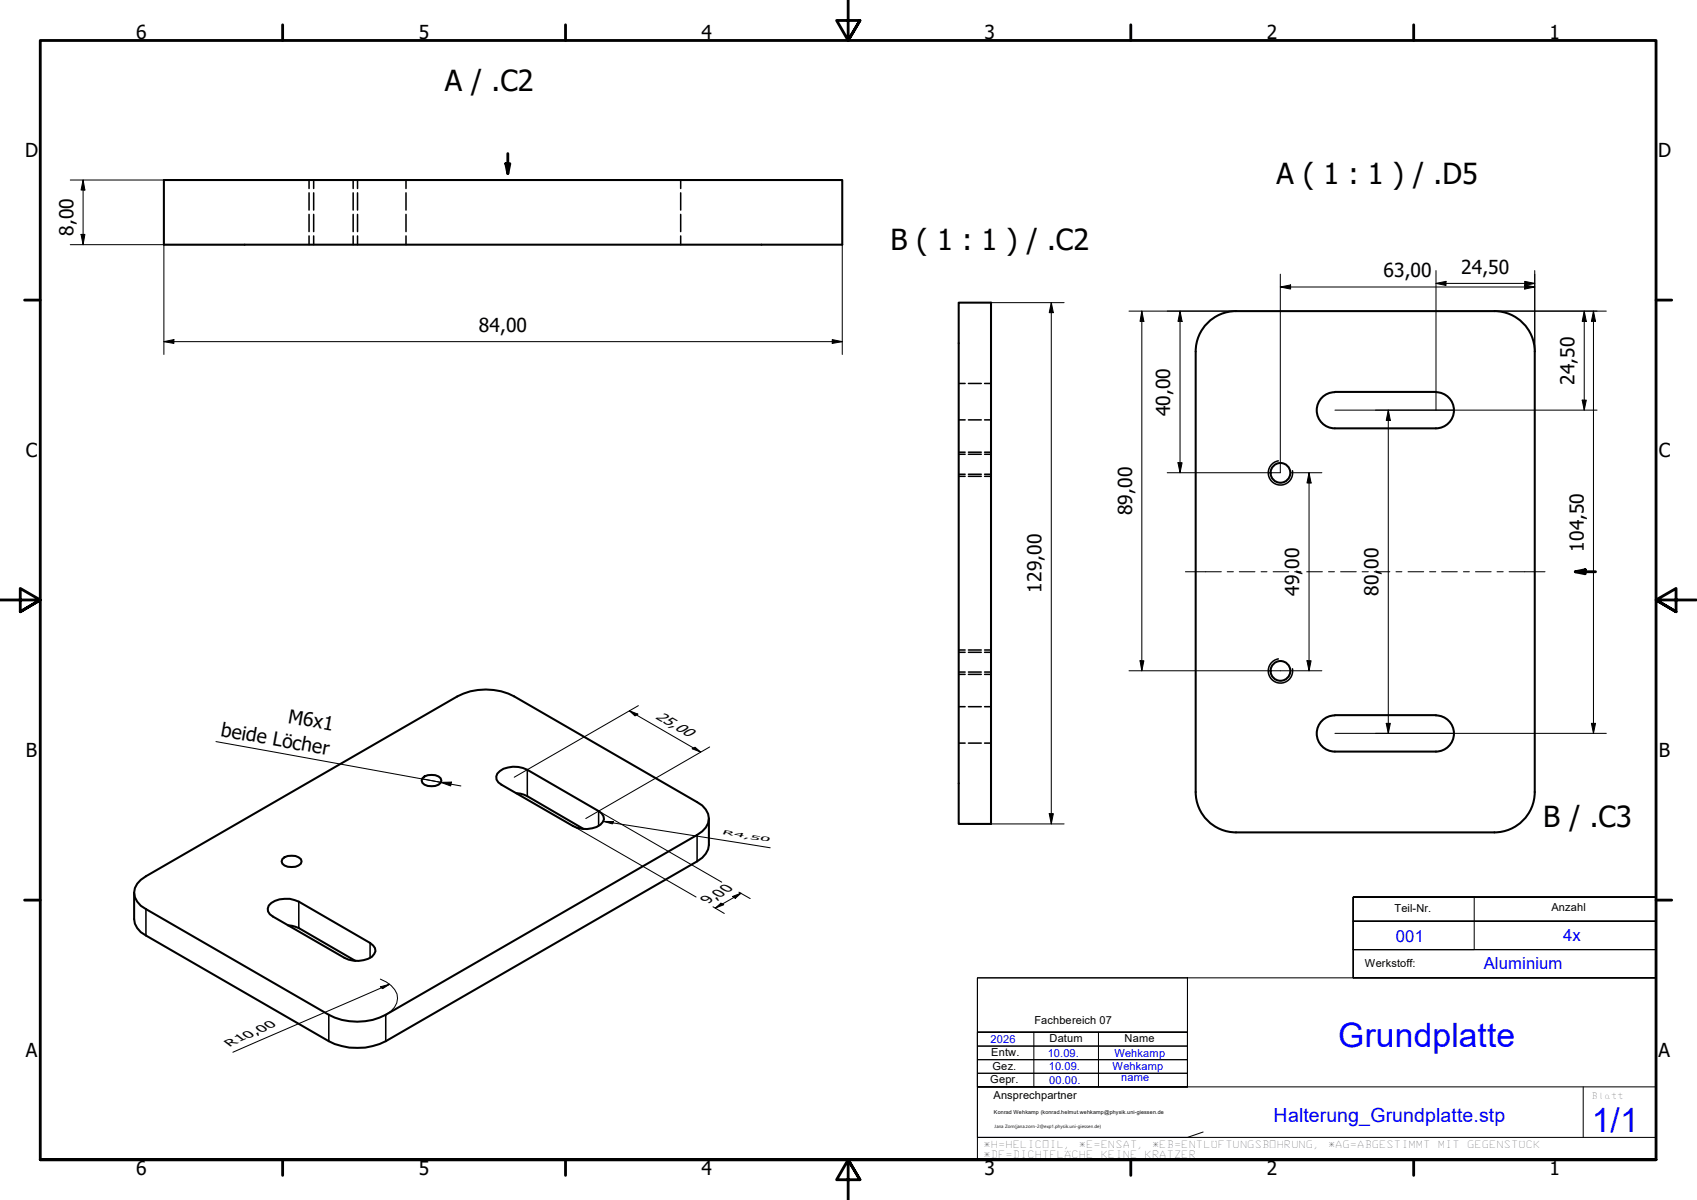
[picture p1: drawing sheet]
<svg xmlns="http://www.w3.org/2000/svg" width="420mm" height="297mm" viewBox="0 0 420 297" stroke-linecap="round" stroke-linejoin="round" font-family="sans-serif">
<!-- layer: Hidden (ISO) -->
<g fill="none" stroke="#000" stroke-width=".38">
<path d="M76.5 44.6v2.1M76.5 47.7v4.3M76.5 53.1v4.2M76.5 58.4v2.2M77.7 44.6v2.1M77.7 47.7v4.3M77.7 53.1v4.2M77.7 58.4v2.2M87.4 44.6v2.1M87.4 47.7v4.3M87.4 53.1v4.2M87.4 58.4v2.2"/>
<path d="M88.5 44.6v2.1M88.5 47.7v4.3M88.5 53.1v4.2M88.5 58.4v2.2M100.5 44.6v2.1M100.5 47.7v4.3M100.5 53.1v4.2M100.5 58.4v2.2M168.5 44.6v2.1M168.5 47.7v4.3M168.5 53.1v4.2M168.5 58.4v2.2"/>
<path d="M237.4 94.9h1.6M239.8 94.9h3.2M243.8 94.9h1.6M237.4 103.9h1.6M237.4 112.4h1.6M237.4 117.4h1.6M237.4 111.9h1.6M237.4 117.9h1.6M239.8 103.9h3.2M239.8 112.4h3.2M239.8 117.4h3.2M239.8 111.9h3.2"/>
<path d="M239.8 117.9h3.2M243.8 103.9h1.6M243.8 112.4h1.6M243.8 117.4h1.6M243.8 111.9h1.6M243.8 117.9h1.6M237.4 174.9h1.6M237.4 161.5h1.6M237.4 166.4h1.6M237.4 160.9h1.6M237.4 166.9h1.6M239.8 174.9h3.2"/>
<path d="M239.8 161.5h3.2M239.8 166.4h3.2M239.8 160.9h3.2M239.8 166.9h3.2M243.8 174.9h1.6M243.8 161.5h1.6M243.8 166.4h1.6M243.8 160.9h1.6M243.8 166.9h1.6M237.4 183.9h1.6M239.8 183.9h3.2M243.8 183.9h1.6"/>
</g>
<!-- layer: Visible (ISO) -->
<g fill="none" stroke="#000" stroke-width=".51">
<path d="M40.6 44.6h167.9v16h-167.9zM237.4 74.9h8v129h-8zM370 77a10 10 0 0 1 10 10v109.1M370 77h-64a10 10 0 0 0-10 10v109.1M330.5 97.1a4.5 4.5 0 0 0-4.5 4.5 4.5 4.5 0 0 0 4.5 4.4M330.5 97h25M355.5 97.1a4.5 4.5 0 0 1 4.5 4.5 4.5 4.5 0 0 1-4.5 4.4M330.5 106h25M330.5 177.1a4.5 4.5 0 0 0-4.5 4.5 4.5 4.5 0 0 0 4.5 4.4M330.5 177h25M355.5 177.1a4.5 4.5 0 0 1 4.5 4.5 4.5 4.5 0 0 1-4.5 4.4M104.6 192.6a3.5 3.5 0 0 1 4.5 0l.2 .6a2.05 2.05 0 0 1-2.4 1.4 2.07 2.07 0 0 1-2.5-1.4z"/>
<path d="M123.1 191.5a6.3 6.3 0 0 1 7.5-1l17.6 10.3a1.9 1.9 0 0 1 1.3 1.5 1.9 1.9 0 0 1-.8 1.8 6.7 6.7 0 0 1-6.8 .4l-17.8-10.3a1.88 1.88 0 0 1-1-2.7zM127.8 196.3l1 .2 1.8 .6 13.9 8.1M296 196a10 10 0 0 0 10 10h64M330.5 186h25M380 196a10 10 0 0 1-10 10M34.9 217.8l1.2-.9 77.1-44.5a15.3 15.3 0 0 1 14.1 0l45.3 26.2a4.2 4.2 0 0 1 1.3 7.2l-1.3 .9-77.1 44.5a15.3 15.3 0 0 1-14.1 0l-45.3-26.2a4.2 4.2 0 0 1-1.2-7.2zM69.9 212.6a3.6 3.6 0 0 1 4.6 0l.2 .6a2.18 2.18 0 0 1-2.5 1.4 2.07 2.07 0 0 1-2.5-1.4zM175.5 202.6v6.6a5.1 5.1 0 0 1-2.9 4l-77.1 44.5a15.9 15.9 0 0 1-14.1 0l-45.3-26.1a4.9 4.9 0 0 1-2.9-4.1v-6.5M66.5 224.1a6.3 6.3 0 0 1 7.5-.9l17.6 10.2a1.94 1.94 0 0 1 .5 3.4 6.9 6.9 0 0 1-6.8 .3l-17.7-10.2a1.88 1.88 0 0 1-1.1-2.8zM71.2 229l1.1 .2 1.7 .5 14 8.2"/>
<circle cx="317" cy="117" r="2.44"/>
<circle cx="317" cy="166.1" r="2.44"/>
</g>
<!-- layer: Visible Narrow (ISO) -->
<path d="M316.5 114.1a3 3 0 0 0-2.4 3.5 3 3 0 0 0 3.4 2.4 3 3 0 0 0 2.5-3.5M316.5 163.1a3 3 0 0 0-2.4 3.5 3 3 0 0 0 3.4 2.4 3 3 0 0 0 2.5-3.5M130.6 190.5v6.6M148.2 200.8v3.7M172.6 206.7v6.5M36.1 225v6.6M74 223.2v6.5M91.6 233.4v3.7M81.4 251.2v6.5M95.5 251.2v6.5" fill="none" stroke="#000" stroke-width=".38"/>
<!-- layer: Section Line (ISO) -->
<path d="M125.7 38v5M125.2 40.5h1l-.5 2.5zM390 141.5l2.5-.5v1zM390 141.5h5" fill="none" stroke="#000" stroke-width=".7"/>
<path d="M125.2 40.5h1l-.5 2.5zM390 141.5l2.5-.5v1z" fill="#000"/>
<!-- layer: Border (ISO) -->
<g fill="none" stroke="#000" stroke-width=".7">
<path d="M70 6.1v3.9M140 6.1v3.9M210 0v10l-2.9-4.9h5.8l-2.9 4.9 2.9-4.9M280 6.1v3.9M350 6.1v3.9M6.1 74.3h3.9M410 74.3h3.9M0 148.5h10l-5-2.8v5.7l5-2.9-5 2.9M420 148.5h-10l5-2.8v5.7l-5-2.9 5 2.9M6.1 222.8h3.9M410 222.8h3.9M10 287.1v-277.1h400v277.1h-400h400"/>
<path d="M70 287.1v3.8M140 287.1v3.8M212.9 292l-2.9-4.9 2.9 4.9h-5.8l2.9-4.9v9.9M280 287.1v3.8M350 287.1v3.8"/>
</g>
<!-- layer: Sketch Geometry (ANSI) -->
<path d="M335 222h30v13.1h-30zM335 222h75v20v-6.9h-75v-7.1h75h-75v-6h75v13.1h-75v6.9h75h-75zM242 258.9h52v3.4h-52zM242 255.5h52v3.4h-52zM242 255.5h52v13.5h-52zM242 242h52v13.5h-52zM242 265.7h52v3.3h-52zM242 262.3h52v3.4h-52zM294 269h-52v12.5h52l3.9-1.3" fill="none" stroke="#000" stroke-width=".25"/>
<!-- layer: RAHMEN -->
<path d="M242 242h168v45.1h-168zM242 255.5h52M256 255.5v13.5M272 255.5v13.5M294 242v27M242 269h168M392 269v12.5M242 281.5h168" fill="none" stroke="#000" stroke-width=".25"/>
<!-- layer: Dimension (ISO) -->
<g fill="none" stroke="#000" stroke-width=".25">
<path d="M17.4 44.6h43.2M20.1 58h.9l-.4 2.6zM20.6 44.6l.4 2.4h-.9zM20.6 44.6v16M17.4 60.6h43.2M40.6 60.6v27.1M208.5 60.6v27.1M245.4 74.9h18.1M260.3 74.9l.5 2.5h-1zM260.3 74.9v129M279.5 77h26.5M282.7 77l.5 2.6h-.9z"/>
<path d="M282.7 77v89M292.2 77l.5 2.6h-1zM292.2 77v40M317 71l2.5-.5v1.1zM317 67.9v49.1h-28M317 71h63M355.5 70.2l2.5-.6v1.1zM355.5 70.2h24.5M355.5 67v34.5M370 77h27.7M377.5 69.6l2.5 .6-2.5 .5zM377.5 70.5l2.5 .5-2.5 .6z"/>
<path d="M380 67v20M392.2 77l.5 2.6h-1zM392.2 77v24.5M394.5 77l.5 2.6h-1zM394.5 77v104.5M40.6 84.6l2.5-.5v.9zM40.6 84.6h167.9M206.1 84.1l2.4 .5-2.4 .4zM391.7 99h1l-.5 2.5zM291.7 114.5h1l-.5 2.5zM319.5 117h7.8M324.1 117l.5 2.6h-1z"/>
<path d="M324.1 117v49M330.5 101.5h64.9M343.7 101.5l.5 2.6h-1zM343.7 101.5v80M155.8 175.9l2.1 .9-.7 .4zM155.8 175.9l17.7 10.3M158.1 174.7l-30.8 17.7M279.5 166h47.8M282.3 163.6h.9l-.5 2.4zM323.6 163.6h1l-.5 2.4zM343.2 179.1h1l-.5 2.4zM394 179.1h1l-.5 2.4z"/>
<path d="M171.4 185.3l.7-.3 1.4 1.2zM175.7 184.9l-30.7 17.7M330.5 181.5h67.2M141.9 204.5l30.4 17.5M148.2 200.8l30.5 17.6M149.4 203.3l2.5 .1-.3 .5zM149.4 203.3l41.3 6.6M245.4 203.9h18.1M259.8 201.4h1l-.5 2.5zM176.5 224.5l2.8 1.6M177.1 224.8l1.4-1.2 .7 .4zM181.4 221.9l2.1-.8-1.4 1.3z"/>
<path d="M182.9 220.8l2.8 1.6M183.5 221.1l-6.4 3.7M94.2 244.3l2.3-.7-1.8 1.1zM94.2 242.4a6.7 6.7 0 0 1 4.1 3.6 4 4 0 0 1-1.5 4.3l-1.3 .9M96.5 243.6l-38.8 16.9"/>
</g>
<g fill="#000">
<path d="M20.1 58h.9l-.4 2.6zM20.6 44.6l.4 2.4h-.9zM260.3 74.9l.5 2.5h-1zM282.7 77l.5 2.6h-.9zM292.2 77l.5 2.6h-1zM317 71l2.5-.5v1.1zM355.5 70.2l2.5-.6v1.1zM377.5 69.6l2.5 .6-2.5 .5zM377.5 70.5l2.5 .5-2.5 .6zM392.2 77l.5 2.6h-1zM394.5 77l.5 2.6h-1zM40.6 84.6l2.5-.5v.9z"/>
<path d="M206.1 84.1l2.4 .5-2.4 .4zM391.7 99h1l-.5 2.5zM291.7 114.5h1l-.5 2.5zM324.1 117l.5 2.6h-1zM343.7 101.5l.5 2.6h-1zM155.8 175.9l2.1 .9-.7 .4zM282.3 163.6h.9l-.5 2.4zM323.6 163.6h1l-.5 2.4zM343.2 179.1h1l-.5 2.4zM394 179.1h1l-.5 2.4zM171.4 185.3l.7-.3 1.4 1.2zM149.4 203.3l2.5 .1-.3 .5z"/>
<path d="M259.8 201.4h1l-.5 2.5zM177.1 224.8l1.4-1.2 .7 .4zM181.4 221.9l2.1-.8-1.4 1.3zM94.2 244.3l2.3-.7-1.8 1.1z"/>
</g>
<!-- layer: Symbol (ISO) -->
<path d="M53.5 183.6l55.7 10.1M104.5 192.8l4.7 .9M109.2 193.7l2.6-.1-.2 .9zM109.2 193.7l4.9 .8" fill="none" stroke="#000" stroke-width=".25"/>
<path d="M109.2 193.7l2.6-.1-.2 .9z" fill="#000"/>
<!-- layer: Centerline (ISO) -->
<g fill="none" stroke="#000" stroke-width=".25">
<path d="M293.5 141.5h8.9M303.8 141.5h1.6M306.8 141.5h3.9M312.2 141.5h1.5M315.2 141.5h3.9M320.5 141.5h1.6M323.5 141.5h3.9M328.9 141.5h1.5M331.9 141.5h3.9M337.2 141.5h1.6M340.2 141.5h3.9M345.6 141.5h1.5"/>
<path d="M348.6 141.5h3.9M353.9 141.5h1.6M356.9 141.5h3.9M362.3 141.5h1.5M365.3 141.5h3.9M370.6 141.5h1.6M373.6 141.5h8.9"/>
</g>
<g font-size="8.3" fill="#00f">
<text x="331.3" y="259.3">Grundplatte</text>
<text x="394.1" y="280.2">1/1</text>
</g>
<g font-size="7.2">
<text x="110.1" y="22.5">A / .C2</text>
<text x="316" y="45.6">A ( 1 : 1 ) / .D5</text>
<text x="220.5" y="61.8">B ( 1 : 1 ) / .C2</text>
<text x="382.1" y="204.6">B / .C3</text>
</g>
<g font-size="4.8">
<text x="33.7" y="9.6">6</text>
<text x="103.7" y="9.6">5</text>
<text x="173.7" y="9.6">4</text>
<text x="243.7" y="9.6">3</text>
<text x="313.7" y="9.6">2</text>
<text x="383.7" y="9.6">1</text>
<text x="6.2" y="38.9">D</text>
<text x="410.5" y="38.9">D</text>
<text x="18.2" y="58.3" transform="rotate(-90 18.2 58.3)">8,00</text>
<text x="342.5" y="68.6">63,00</text>
<text x="361.8" y="67.7">24,50</text>
<text x="118.6" y="82.2">84,00</text>
<text x="389.8" y="95.3" transform="rotate(-90 389.8 95.3)">24,50</text>
<text x="289.8" y="103" transform="rotate(-90 289.8 103)">40,00</text>
<text x="6.4" y="113.1">C</text>
<text x="410.7" y="113.1">C</text>
<text x="280.4" y="127.5" transform="rotate(-90 280.4 127.5)">89,00</text>
<text x="392.1" y="136.6" transform="rotate(-90 392.1 136.6)">104,50</text>
<text x="341.3" y="140.8" transform="rotate(-90 341.3 140.8)">00</text>
<text x="257.9" y="146.7" transform="rotate(-90 257.9 146.7)">129,00</text>
<text x="321.7" y="147.5" transform="rotate(-90 321.7 147.5)">49,00</text>
<text x="341.3" y="147.5" transform="rotate(-90 341.3 147.5)">80,</text>
<text x="71.2" y="178.9" transform="rotate(10 71.2 178.9)">M6x1</text>
<text x="54.5" y="182.2" transform="rotate(10 54.5 182.2)">beide Löcher</text>
<text x="6.4" y="187.4">B</text>
<text x="410.7" y="187.4">B</text>
<text x="6.4" y="261.7">A</text>
<text x="410.7" y="261.7">A</text>
<text x="33.7" y="290.9">6</text>
<text x="103.7" y="290.9">5</text>
<text x="173.7" y="290.9">4</text>
<text x="243.7" y="290.9">3</text>
<text x="313.7" y="290.9">2</text>
<text x="383.7" y="290.9">1</text>
</g>
<text font-size="4.8" fill="#00f" x="315.3" y="277.7">Halterung_Grundplatte.stp</text>
<g font-size="4.1" fill="#00f">
<text x="345.6" y="233.2">001</text>
<text x="387" y="233">4x</text>
<text x="367.3" y="239.8">Aluminium</text>
</g>
<g font-size="3.6">
<text x="162.1" y="177.7" transform="rotate(30 162.1 177.7)">25,00</text>
<text x="175.3" y="223.9" transform="rotate(-30 175.3 223.9)">9,00</text>
</g>
<g font-size="3">
<text x="61.3" y="257.2" transform="rotate(-23 61.3 257.2)">0 ,0</text>
<text x="66.7" y="254.8" transform="rotate(-23 66.7 254.8)">0</text>
<text x="56.8" y="259.1" transform="rotate(-23 56.8 259.1)">R 1</text>
</g>
<g font-size="2.7">
<text x="345.2" y="225.7">Teil-Nr.</text>
<text x="384.1" y="225.4">Anzahl</text>
<text x="337.9" y="239.3">Werkstoff:</text>
<text x="256.1" y="253.5">Fachbereich 07</text>
<text x="259.8" y="257.9">Datum</text>
<text x="278.4" y="258">Name</text>
<text x="245.4" y="261.4">Entw.</text>
<text x="245.2" y="268">Gepr.</text>
<text x="245.7" y="264.8">Gez.</text>
<text x="246" y="272">Ansprechpartner</text>
</g>
<g font-size="2.7" fill="#00f">
<text x="245.2" y="258.2">2026</text>
<text x="259.4" y="261.5">10.09.</text>
<text x="275.9" y="261.6">Wehkamp</text>
<text x="259.7" y="265">10.09.</text>
<text x="259.8" y="268.4">00.00.</text>
<text x="275.5" y="265">Wehkamp</text>
<text x="277.6" y="267.5">name</text>
</g>
<g font-size="2.5">
<text x="243.5" y="284.2">*H=HELICOIL,</text>
<text x="243.5" y="286.6">*DF=DICHTFLÄCHE</text>
<text x="267.1" y="284.2">*E=ENSAT,</text>
<text x="272.5" y="286.6">KEINE</text>
<text x="283.4" y="286.6">KRATZER</text>
<text x="285.2" y="284.2">*EB=ENTLÜFTUNGSBOHRUNG,</text>
<text x="328.8" y="284.2">*AG=ABGESTIMMT</text>
<text x="356" y="284.2">MIT</text>
<text x="363.3" y="284.2">GEGENSTÜCK</text>
</g>
<text font-size="2.2" x="394" y="272">Blatt</text>
<g font-size="1.5">
<text x="178.7" y="206.5" transform="rotate(9 178.7 206.5)">R</text>
<text x="181.6" y="207" transform="rotate(9 181.6 207)">4</text>
<text x="184.1" y="207.4" transform="rotate(9 184.1 207.4)">, 5</text>
<text x="188" y="208" transform="rotate(9 188 208)">0</text>
</g>
<text font-size="1.3" x="246.1" y="275.8">Konrad Wehkamp (konrad.helmut.wehkamp@physik.uni-giessen.de</text>
<text font-size="1.1" x="246.3" y="279.3">Jana Zorn(jana.zorn-2@exp1.physik.uni-giessen.de)</text>
</svg>
